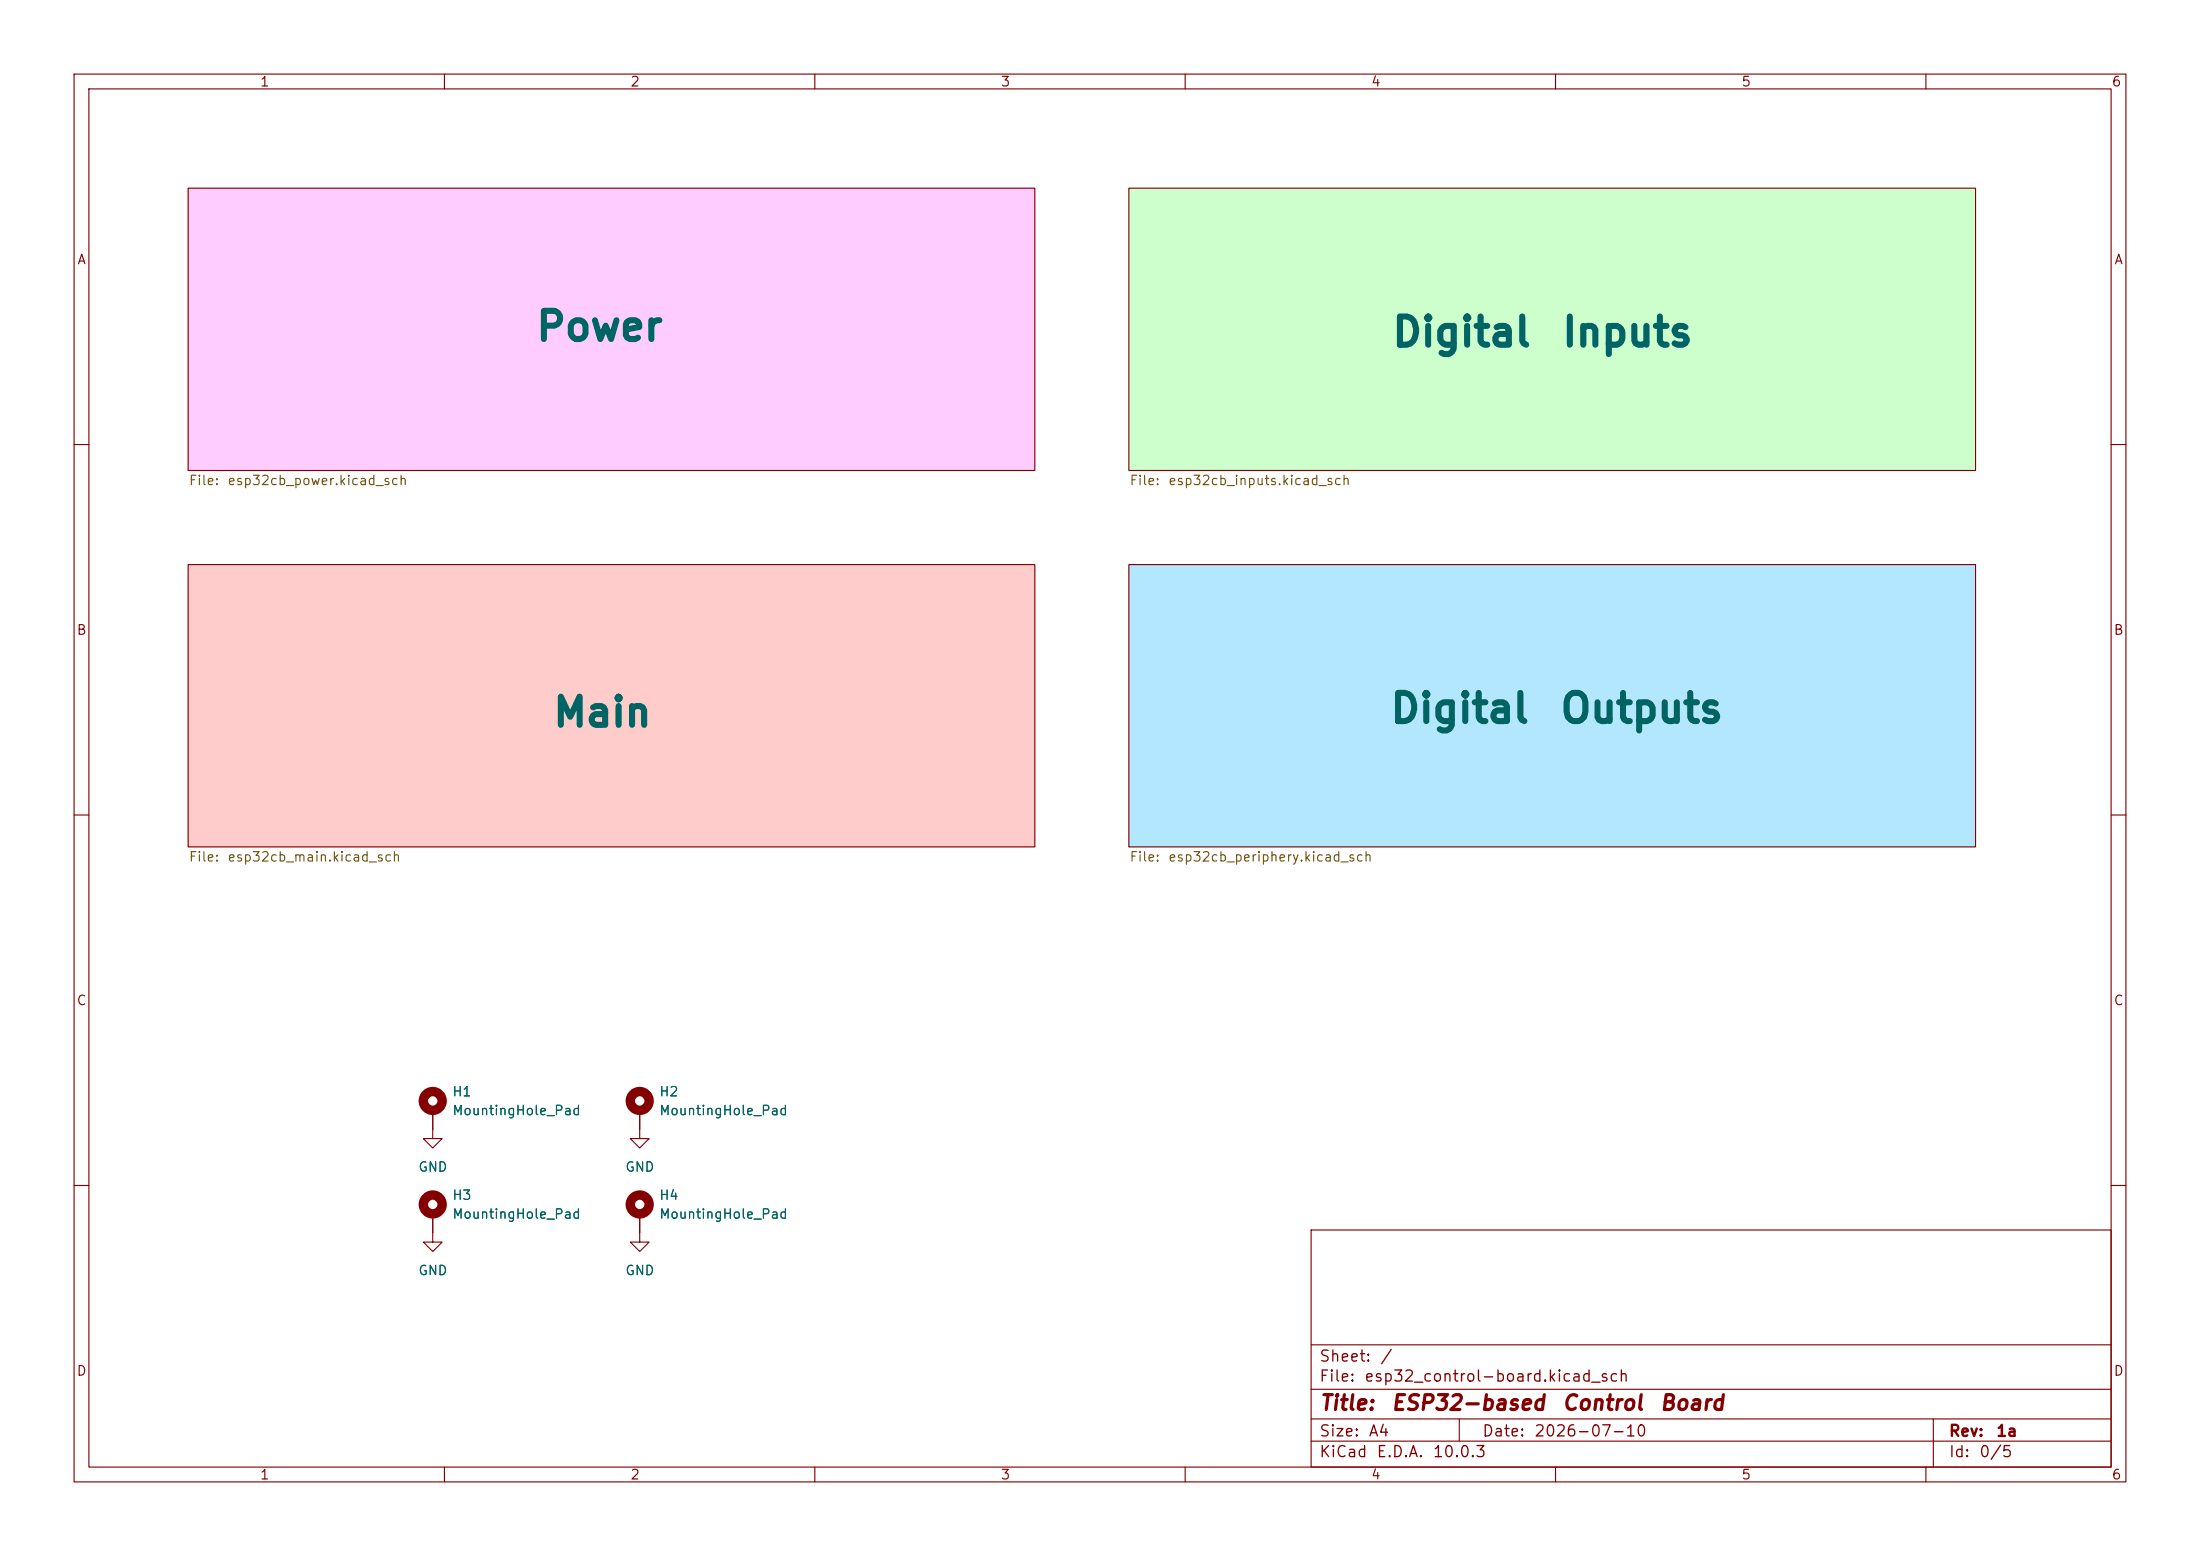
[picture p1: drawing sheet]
<svg xmlns="http://www.w3.org/2000/svg" width="297mm" height="210mm" viewBox="0 0 297 210" stroke-linecap="round" stroke-linejoin="round" font-family="sans-serif">
<g fill="none" stroke="#840000" stroke-width=".15">
<path d="M10 10h277v190h-277zM12 12h273v186h-273zM60 10v2M110 10v2M160 10v2M210 10v2M260 10v2M25.4 25.4h114.3v38.1h-114.3zM152.4 25.4h114.3v38.1h-114.3zM10 60h2M25.4 76.2h114.3v38.1h-114.3zM152.4 76.2h114.3v38.1h-114.3z"/>
<path d="M285 60h2M10 110h2M285 110h2M58.4 149.9v3.8h1.3l-1.3 1.2-1.3-1.2h1.3M86.4 149.9v3.8h1.2l-1.2 1.2-1.3-1.2h1.3M10 160h2M58.4 163.8v3.8h1.3l-1.3 1.3-1.3-1.3h1.3M86.4 163.8v3.8h1.2l-1.2 1.3-1.3-1.3h1.3M177 166h108v32h-108zM285 160h2M60 198v2M110 198v2"/>
<path d="M160 198v2M177 194.5h108M177 191.5h108M177 187.5h108M177 181.5h108M197 191.5v3M210 198v2M260 198v2M261 191.5v6.5"/>
</g>
<path d="M25.4 76.2h114.3v38.1h-114.3z" fill="#fcc" stroke="#fcc" stroke-width=".14"/>
<path d="M25.4 25.4h114.3v38.1h-114.3z" fill="#fcf" stroke="#fcf" stroke-width=".14"/>
<path d="M152.4 76.2h114.3v38.1h-114.3z" fill="#b3e6ff" stroke="#b3e6ff" stroke-width=".14"/>
<path d="M152.4 25.4h114.3v38.1h-114.3z" fill="#cfc" stroke="#cfc" stroke-width=".14"/>
<g fill="none" stroke="#840000" stroke-width="1.3">
<circle cx="58.4" cy="148.6" r="1.27"/>
<circle cx="86.4" cy="148.6" r="1.27"/>
<circle cx="58.4" cy="162.6" r="1.27"/>
<circle cx="86.4" cy="162.6" r="1.27"/>
</g>
<g font-size="3.8" fill="#006464">
<text x="72.1" y="46.9">Power</text>
<text x="187.7" y="47.7">Digital</text>
<text x="210.6" y="47.7">Inputs</text>
<text x="74.4" y="99">Main</text>
<text x="187.5" y="98.5">Digital</text>
<text x="210.4" y="98.5">Outputs</text>
</g>
<g font-size="2" fill="#840000">
<text x="178" y="190.8">Title:</text>
<text x="187.7" y="190.8">ESP32-based</text>
<text x="210.8" y="190.8">Control</text>
<text x="223.9" y="190.8">Board</text>
</g>
<g font-size="1.5" fill="#840000">
<text x="178" y="184.2">Sheet:</text>
<text x="186.2" y="184.2">/</text>
<text x="178" y="186.9">File:</text>
<text x="184.1" y="186.9">esp32_control-board.kicad_sch</text>
<text x="178" y="197.1">KiCad</text>
<text x="178" y="194.3">Size:</text>
<text x="184.7" y="194.3">A4</text>
<text x="185.7" y="197.1">E.D.A.</text>
<text x="193.3" y="197.1">10.0.3</text>
<text x="200" y="194.3">Date:</text>
<text x="207" y="194.3">2026-07-10</text>
<text x="263" y="194.3">Rev:</text>
<text x="263" y="197.1">Id:</text>
<text x="267.1" y="197.1">0/5</text>
<text x="269.4" y="194.3">1a</text>
</g>
<g font-size="1.3" fill="#840000">
<text x="35" y="12">1</text>
<text x="85" y="12">2</text>
<text x="135" y="12">3</text>
<text x="185" y="12">4</text>
<text x="235" y="12">5</text>
<text x="285" y="12">6</text>
<text x="10.3" y="36">A</text>
<text x="285.3" y="36">A</text>
<text x="10.3" y="86">B</text>
<text x="285.3" y="86">B</text>
<text x="10.3" y="136">C</text>
<text x="285.3" y="136">C</text>
<text x="10.3" y="186">D</text>
<text x="285.3" y="186">D</text>
<text x="35" y="200">1</text>
<text x="85" y="200">2</text>
<text x="135" y="200">3</text>
<text x="185" y="200">4</text>
<text x="235" y="200">5</text>
<text x="285" y="200">6</text>
</g>
<g font-size="1.3" fill="#725600">
<text x="25.4" y="65.8">File:</text>
<text x="30.6" y="65.8">esp32cb_power.kicad_sch</text>
<text x="152.4" y="65.8">File:</text>
<text x="157.6" y="65.8">esp32cb_inputs.kicad_sch</text>
<text x="25.4" y="116.6">File:</text>
<text x="30.6" y="116.6">esp32cb_main.kicad_sch</text>
<text x="152.4" y="116.6">File:</text>
<text x="157.6" y="116.6">esp32cb_periphery.kicad_sch</text>
</g>
<g font-size="1.3" fill="#006464">
<text x="61" y="148.3">H1</text>
<text x="88.9" y="148.3">H2</text>
<text x="61" y="150.8">MountingHole_Pad</text>
<text x="88.9" y="150.8">MountingHole_Pad</text>
<text x="56.4" y="158.5">GND</text>
<text x="84.3" y="158.5">GND</text>
<text x="61" y="162.3">H3</text>
<text x="61" y="164.8">MountingHole_Pad</text>
<text x="88.9" y="162.3">H4</text>
<text x="88.9" y="164.8">MountingHole_Pad</text>
<text x="56.4" y="172.4">GND</text>
<text x="84.3" y="172.4">GND</text>
</g>
</svg>
